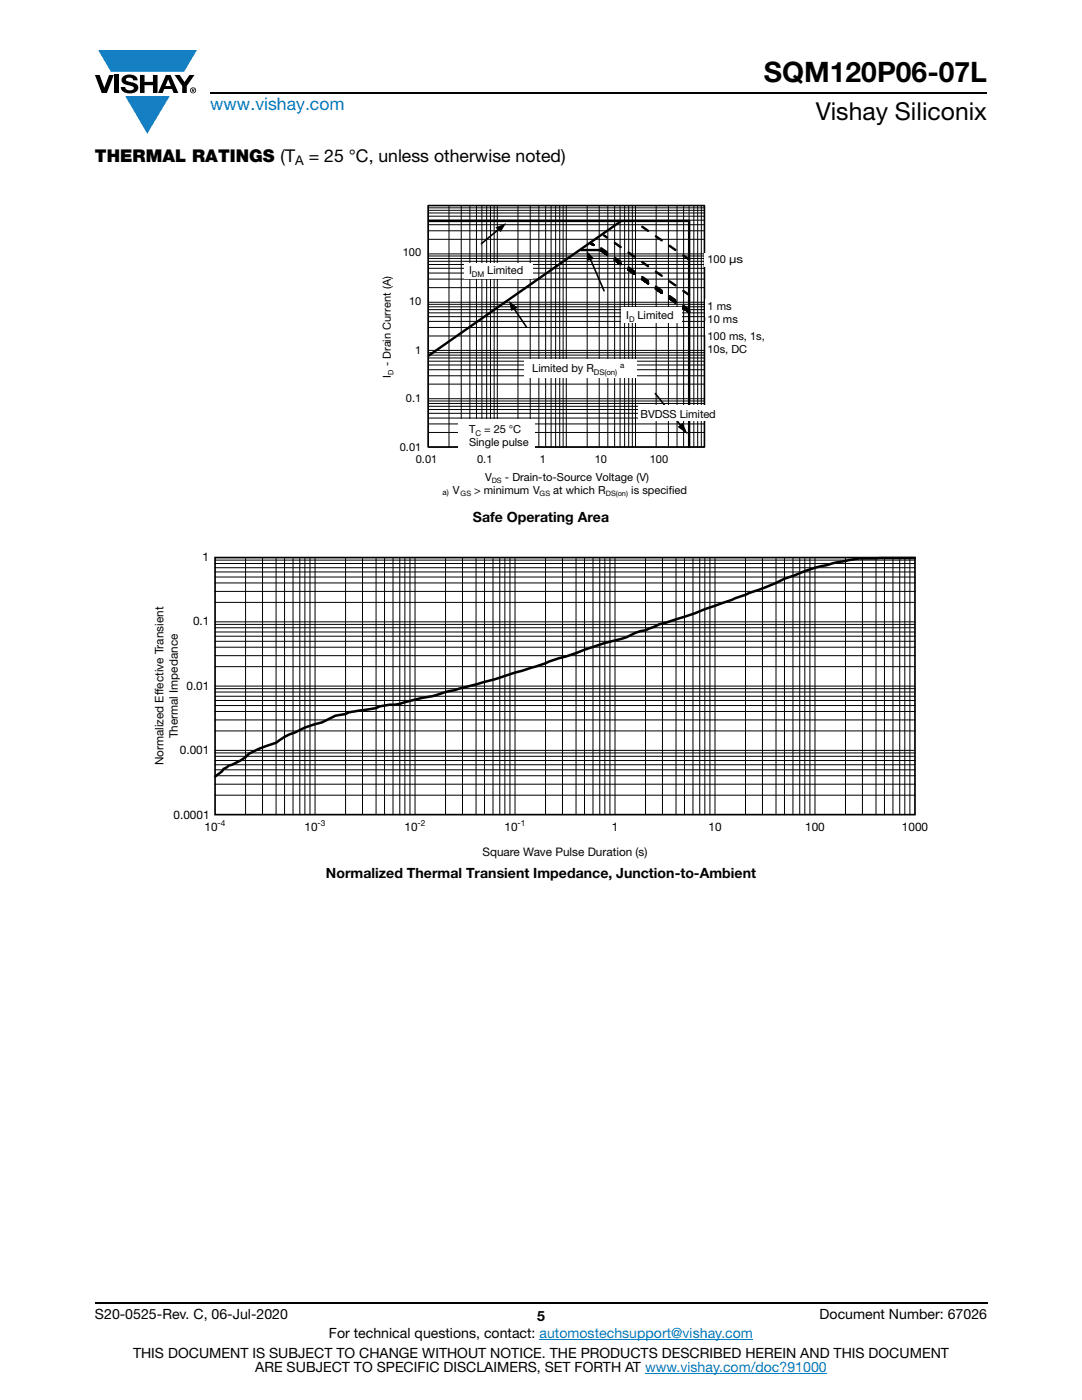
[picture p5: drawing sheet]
<svg xmlns="http://www.w3.org/2000/svg" width="216mm" height="279mm" viewBox="0 0 216 279" stroke-linecap="round" stroke-linejoin="round" font-family="sans-serif">
<g fill="#147fc3">
<path d="M19.6 10h19.7l-2.6 4.3h-1.1h-13.5z"/>
<path d="M25 19.2h8.9l-4.5 7.5z"/>
</g>
<g fill="#000">
<path d="M18.9 15h1l.9 2.5 1-2.5h.9l-1.4 3.6h-1zM22.9 15h.9v3.6h-.9zM24.6 15.3a2.1 2.1 0 0 1 2.8 .3l.1 .4h-.9a.79 .79 0 0 0-.7-.5 .79 .79 0 0 0-.8 .4l.3 .3 1 .2a1.08 1.08 0 0 1 1.2 1 1.08 1.08 0 0 1-1.1 1.2 1.73 1.73 0 0 1-2.4-1.2h.9a.96 .96 0 0 0 .8 .6 .96 .96 0 0 0 .9-.4 1.31 1.31 0 0 0-1.2-.6 1.03 1.03 0 0 1-1.1-.6 1.03 1.03 0 0 1 .2-1.1zM27.9 15h.9v1.3h1.7v-1.3h.9v3.6h-.9v-1.6h-1.7v1.6h-.9zM34.8 15h1.1l.9 1.4 1-1.4h1l-1.5 2.2v1.4h-.9v-1.4z"/>
<path d="M33.6 15.9l.5 1.3h-1.1zM33.1 15l-1.6 3.6h1l.3-.8h1.5l.3 .8h1l-1.6-3.6z"/>
<path d="M38.4 17.8h.2v.2h-.2zM38.3 17.7v.7h.1v-.3l.4 .3-.2-.3 .2-.2-.1-.2z"/>
<path d="M38.1 18a.46 .46 0 0 1 .9 0 .46 .46 0 0 1-.9 0zM37.9 18a.6 .6 0 0 0 1.2 0 .6 .6 0 0 0-1.2 0z"/>
</g>
<path d="M42 18.6h155M18.9 260h178.1" fill="none" stroke="#000" stroke-width=".36"/>
<path d="M107.7 267.3h42.6M128.7 274h36.3" fill="none" stroke="#007ec4" stroke-width=".2"/>
<g fill="#fff">
<path d="M65.8 40.9h123.8v59.6h-123.8z"/>
<path d="M85.4 41h55.2v48.2h-55.2z"/>
</g>
<g fill="none" stroke="#000" stroke-width=".2">
<path d="M85.4 57.4h55.2M85.4 55.7h55.2M85.4 54.5h55.2M85.4 53.5h55.2M85.4 52.8h55.2M85.4 52.1h55.2M85.4 51.6h55.2M85.4 51.1h55.2M85.4 47.8h55.2M85.4 46.1h55.2M85.4 44.8h55.2M85.4 43.9h55.2"/>
<path d="M85.4 43.1h55.2M85.4 42.5h55.2M85.4 42h55.2M85.4 41.5h55.2M85.4 50.7h55.2M89.6 41v48.2M92 41v48.2M93.8 41v48.2M95.1 41v48.2M96.2 41v48.2M97.1 41v48.2M97.9 41v48.2"/>
<path d="M98.6 41v48.2M99.2 41v48.2M103.4 41v48.2M105.8 41v48.2M107.5 41v48.2M108.9 41v48.2M110 41v48.2M110.9 41v48.2M111.7 41v48.2M112.4 41v48.2M113 41v48.2M117.2 41v48.2"/>
<path d="M119.6 41v48.2M121.3 41v48.2M122.6 41v48.2M123.7 41v48.2M124.6 41v48.2M125.5 41v48.2M126.2 41v48.2M126.8 41v48.2M130.9 41v48.2M133.4 41v48.2M135.1 41v48.2M136.4 41v48.2"/>
<path d="M137.5 41v48.2M138.4 41v48.2M139.2 41v48.2M139.9 41v48.2M85.4 76.7h55.2M85.4 75h55.2M85.4 73.8h55.2M85.4 72.8h55.2M85.4 72.1h55.2M85.4 71.4h55.2M85.4 70.9h55.2M85.4 70.4h55.2"/>
<path d="M85.4 67.1h55.2M85.4 65.4h55.2M85.4 64.1h55.2M85.4 63.2h55.2M85.4 62.4h55.2M85.4 61.8h55.2M85.4 61.2h55.2M85.4 60.7h55.2M85.4 79.6h55.2M85.4 69.9h55.2M85.4 60.3h55.2M85.4 86.3h55.2"/>
<path d="M85.4 84.6h55.2M85.4 83.4h55.2M85.4 82.5h55.2M85.4 81.7h55.2M85.4 81.1h55.2M85.4 80.5h55.2M85.4 80h55.2M140.6 89.2h-55.2v-48.2h55.2v48.2"/>
</g>
<path d="M85.4 41h55.2v48.2h-55.2zM99.7 45.6l-3.6 3M117.7 51.6l2.8 6.4M102.5 61.5l2.6 3.8M130.8 78.5l5.2 6.6" fill="none" stroke="#000" stroke-width=".32"/>
<path d="M85.4 44.1h52.1v45.1M115.9 49.9h3.8M124 44.1l-38.6 26.9" fill="none" stroke="#000" stroke-width=".48"/>
<path d="M137.5 58.9l-17-11.9M137.5 51.8l-10.7-7.5M137.5 62.3l-19.7-13.8M137.5 62.2l-19.5-13.6M137.5 61.8l-18.3-12.8" fill="none" stroke="#000" stroke-width=".48" stroke-dasharray="1.4 1.9"/>
<path d="M98.9 45.4l2.1-.9-1.1 1.8zM117.1 50.1l1.5 1.5-1.4 .5zM101.6 60.1l1.7 1.3-1.3 .6z" fill="#000"/>
<path d="M135.2 85.2l1-.8 1 2.3z" fill="#000"/>
<g fill="#fff">
<path d="M104.5 71.7h22.5v3.7h-22.5z"/>
<path d="M140.6 59.7h5.4v3.6h-5.4z"/>
<path d="M92.6 52.5h13.6v3h-13.6z"/>
<path d="M91.5 83.7h15.2v6.6h-15.2z"/>
<path d="M127.4 80.8h19.6v3.1h-19.6z"/>
<path d="M140.7 64.1h6.6v2.6h-6.6z"/>
<path d="M140.5 50.5h7.2v2.6h-7.2z"/>
<path d="M124 61.4h12v3.1h-12z"/>
<path d="M30.7 109.9h154.5v61.4h-154.5z"/>
</g>
<g fill="none" stroke="#000" stroke-width=".2">
<path d="M42.9 118h139.7M42.9 116.3h139.7M42.9 115.2h139.7M42.9 114.1h139.7M42.9 113.3h139.7M42.9 112.5h139.7M42.9 111.8h139.7M49 111.3v51.3M52.4 111.3v51.3M55.1 111.3v51.3M56.8 111.3v51.3M58.5 111.3v51.3"/>
<path d="M59.8 111.3v51.3M60.8 111.3v51.3M61.9 111.3v51.3M62.9 111.3v51.3M69 111.3v51.3M72.3 111.3v51.3M75 111.3v51.3M76.7 111.3v51.3M78.4 111.3v51.3M79.8 111.3v51.3M80.8 111.3v51.3M81.8 111.3v51.3"/>
<path d="M82.8 111.3v51.3M88.9 111.3v51.3M92.3 111.3v51.3M95 111.3v51.3M96.7 111.3v51.3M98.4 111.3v51.3M99.7 111.3v51.3M100.7 111.3v51.3M101.8 111.3v51.3M102.8 111.3v51.3M108.9 111.3v51.3M112.2 111.3v51.3"/>
<path d="M114.9 111.3v51.3M116.6 111.3v51.3M118.3 111.3v51.3M119.7 111.3v51.3M120.7 111.3v51.3M121.7 111.3v51.3M122.7 111.3v51.3M128.8 111.3v51.3M132.2 111.3v51.3M134.9 111.3v51.3M136.6 111.3v51.3M138.3 111.3v51.3"/>
<path d="M139.6 111.3v51.3M140.6 111.3v51.3M141.7 111.3v51.3M142.7 111.3v51.3M148.8 111.3v51.3M152.1 111.3v51.3M154.8 111.3v51.3M156.5 111.3v51.3M158.2 111.3v51.3M159.6 111.3v51.3M160.6 111.3v51.3M161.6 111.3v51.3"/>
<path d="M162.6 111.3v51.3M168.7 111.3v51.3M172.1 111.3v51.3M174.8 111.3v51.3M176.5 111.3v51.3M178.2 111.3v51.3M179.5 111.3v51.3M180.5 111.3v51.3M181.6 111.3v51.3M42.9 139.8h139.7M42.9 139h139.7M42.9 138.1h139.7"/>
<path d="M42.9 137.4h139.7M42.9 133h139.7M42.9 130.9h139.7M42.9 129.2h139.7M42.9 128h139.7M42.9 127h139.7M42.9 126.1h139.7M42.9 125.3h139.7M42.9 124.6h139.7M42.9 120.2h139.7M42.9 136.9h139.7M42.9 124.1h139.7"/>
<path d="M42.9 158.7h139.7M42.9 156.5h139.7M42.9 154.8h139.7M42.9 153.6h139.7M42.9 152.6h139.7M42.9 151.8h139.7M42.9 150.9h139.7M42.9 150.3h139.7M42.9 145.9h139.7M42.9 143.7h139.7M42.9 142h139.7M42.9 140.8h139.7"/>
<path d="M42.9 149.8h139.7"/>
</g>
<path d="M42.9 111.3h139.7v51.3h-139.7z" fill="none" stroke="#000" stroke-width=".34"/>
<path d="M182.5 111.4h-7a31.7 31.7 0 0 0-10.5 1.4 23.1 23.1 0 0 0-6.4 2l-2.1 .7-3.7 1.7-14.2 5.2-7.1 2.2-2.7 1.2-2 .5a19.3 19.3 0 0 1-6.1 2l-7.8 2.7-1.3 .4a275.9 275.9 0 0 1-30.8 8.7l-2 .5a9.2 9.2 0 0 0-3.8 .7l-5.4 .9-.6 .3-2.1 .3-2.7 1.4-3.4 1-2 1a9.9 9.9 0 0 0-3.7 2 17.1 17.1 0 0 0-7.1 3.6l-1.7 .8-.7 .2-1 .7-.3 .5-1.3 .9" fill="none" stroke="#000" stroke-width=".5"/>
<text font-size="5.6" x="152.4" y="16.4">SQM120P06-07L</text>
<text font-size="4.9" x="162.8" y="24">Vishay Siliconix</text>
<text font-size="3.5" fill="#007ec4" x="42" y="21.9">www.vishay.com</text>
<g font-size="3.5">
<text x="18.9" y="32.3">THERMAL RATINGS (T</text>
<text x="61.6" y="32.3">= 25 °C, unless otherwise noted)</text>
</g>
<g font-size="2.8">
<text x="94.3" y="104.1">Safe Operating Area</text>
<text x="65" y="175.3">Normalized Thermal Transient Impedance, Junction-to-Ambient</text>
<text x="18.9" y="263.3">S20-0525-Rev. C, 06-Jul-2020</text>
<text x="107.2" y="263.6">5</text>
<text x="163.6" y="263.3">Document Number: 67026</text>
<text x="65.6" y="267.1">For technical questions, contact: automostechsupport@vishay.com</text>
<text x="26.5" y="271">THIS DOCUMENT IS SUBJECT TO CHANGE WITHOUT NOTICE. THE PRODUCTS DESCRIBED HEREIN AND THIS DOCUMENT</text>
<text x="50.9" y="273.8">ARE SUBJECT TO SPECIFIC DISCLAIMERS, SET FORTH AT www.vishay.com/doc?91000</text>
</g>
<text font-size="2.6" x="58.9" y="33">A</text>
<g font-size="2.3">
<text x="40.4" y="111.9">1</text>
<text x="38.5" y="124.8">0.1</text>
<text x="37.2" y="137.6">0.01</text>
<text x="35.9" y="150.5">0.001</text>
<text x="34.6" y="163.4">0.0001</text>
<text x="40.8" y="165.8">10</text>
<text x="60.8" y="165.8">10</text>
<text x="80.7" y="165.8">10</text>
<text x="100.7" y="165.8">10</text>
<text x="122.1" y="165.8">1</text>
<text x="141.4" y="165.8">10</text>
<text x="160.7" y="165.8">100</text>
<text x="180" y="165.8">1000</text>
</g>
<g font-size="2.3" fill="#050504">
<text x="35.5" y="147.4" transform="rotate(-90 35.5 147.4)">Thermal Impedance</text>
<text x="32.7" y="152.8" transform="rotate(-90 32.7 152.8)">Normalized Effective Transient</text>
<text x="96.3" y="170.8">Square Wave Pulse Duration (s)</text>
</g>
<g font-size="2.2">
<text x="80.4" y="51.2">100</text>
<text x="141.2" y="52.6">100 μs</text>
<text x="93.6" y="54.7">I</text>
<text x="97.2" y="54.7">Limited</text>
<text x="81.6" y="60.9">10</text>
<text x="125" y="63.6">I</text>
<text x="127.2" y="63.6">Limited</text>
<text x="141.2" y="64.5">10 ms</text>
<text x="141.2" y="61.9">1 ms</text>
<text x="82.8" y="70.6">1</text>
<text x="141.2" y="67.8">100 ms, 1s,</text>
<text x="141.2" y="70.4">10s, DC</text>
<text x="78" y="75.4" transform="rotate(-90 78 75.4)">I</text>
<text x="78" y="73.1" transform="rotate(-90 78 73.1)">- Drain Current (A)</text>
<text x="106.2" y="74.2">Limited by R</text>
<text x="81" y="80.3">0.1</text>
<text x="127.8" y="83.4">BVDSS</text>
<text x="135.6" y="83.4">Limited</text>
<text x="79.8" y="90">0.01</text>
<text x="93.6" y="86.4">T</text>
<text x="93.6" y="89">Single pulse</text>
<text x="96.6" y="86.4">= 25 °C</text>
<text x="83" y="92.5">0.01</text>
<text x="95.2" y="92.5">0.1</text>
<text x="96.8" y="95.9">V</text>
<text x="100.7" y="95.9">- Drain-to-Source Voltage (V)</text>
<text x="107.7" y="92.5">1</text>
<text x="118.7" y="92.5">10</text>
<text x="129.7" y="92.5">100</text>
<text x="90.4" y="98.5">V</text>
<text x="94.6" y="98.5">&gt; minimum V</text>
<text x="110.4" y="98.5">at which R</text>
<text x="126" y="98.5">is specif</text>
<text x="133.4" y="98.5">ied</text>
</g>
<g font-size="1.7">
<text x="43.4" y="164.8">-4</text>
<text x="63.4" y="164.8">-3</text>
<text x="83.3" y="164.8">-2</text>
<text x="103.3" y="164.8">-1</text>
</g>
<g font-size="1.6">
<text x="94.2" y="55.3">DM</text>
<text x="125.5" y="64.2">D</text>
<text x="118.5" y="74.8">D</text>
<text x="119.6" y="74.8">S(on)</text>
<text x="123.8" y="73.5">a</text>
<text x="94.9" y="87">C</text>
<text x="88.3" y="98.7">a)</text>
</g>
<g font-size="1.5">
<text x="78.5" y="74.8" transform="rotate(-90 78.5 74.8)">D</text>
<text x="91.9" y="99">GS</text>
<text x="98.1" y="96.5">DS</text>
<text x="107.7" y="99">GS</text>
<text x="120.9" y="99">DS(on)</text>
</g>
</svg>
